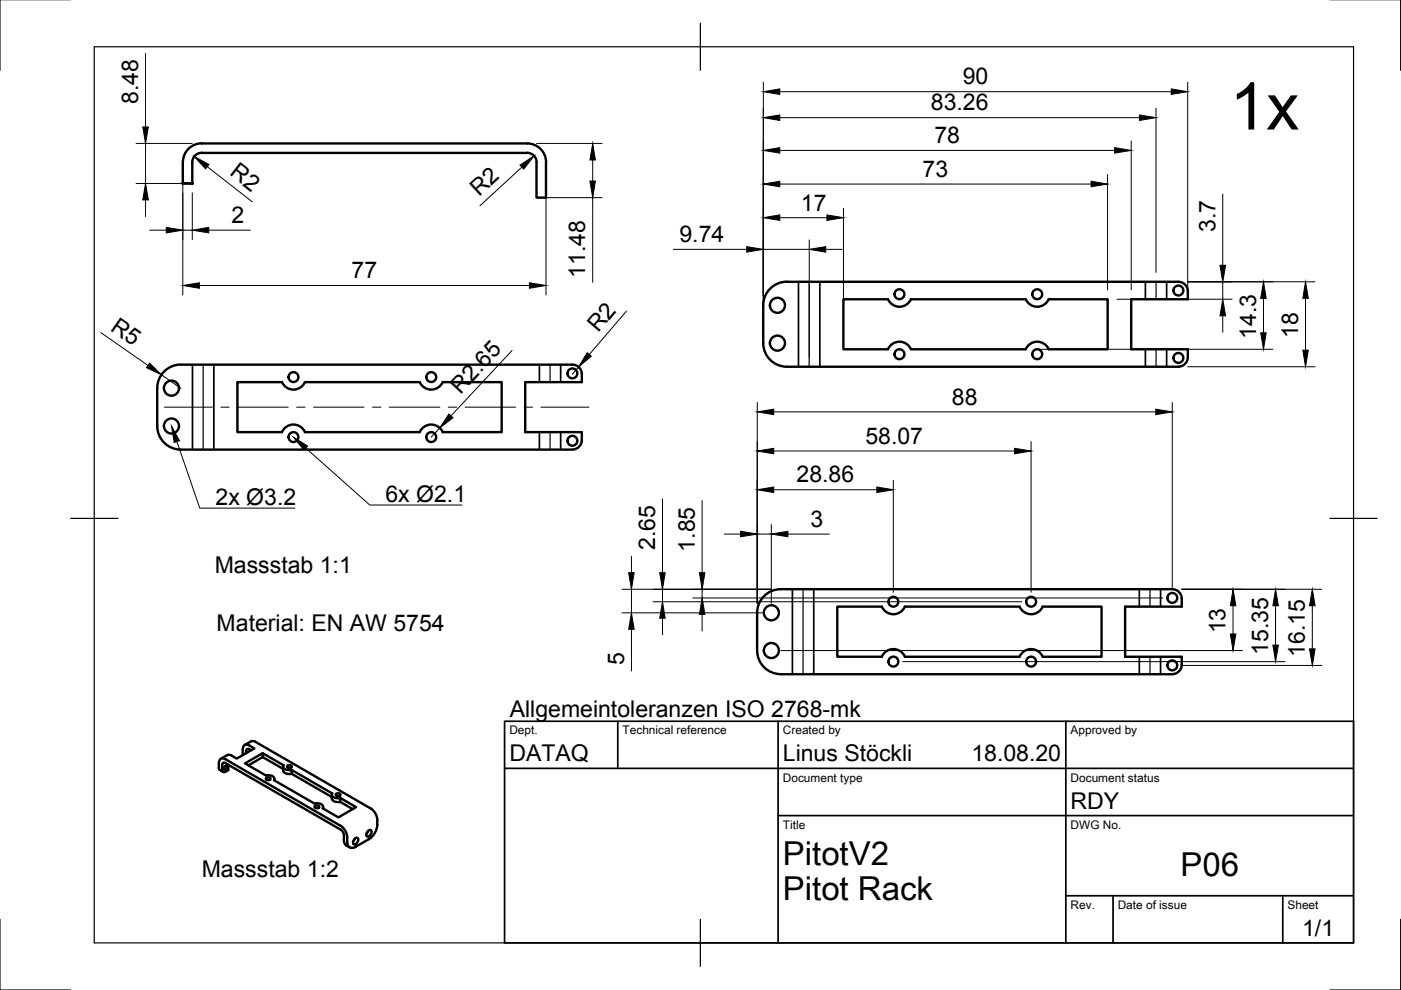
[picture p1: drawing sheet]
<svg xmlns="http://www.w3.org/2000/svg" width="297mm" height="210mm" viewBox="0 0 297 210" stroke-linecap="round" stroke-linejoin="round" font-family="sans-serif">
<!-- layer: Sichtbar -->
<g fill="none" stroke="#000" stroke-width=".51">
<path d="M42.8 30.4h69M42.8 32.4h69M42.8 30.4a4 4 0 0 0-4 4M42.8 32.4a2 2 0 0 0-2 2v4.5h-2v-4.5M111.8 30.4a4 4 0 0 1 4 4v7.5h-2.1l.1-7.5a2 2 0 0 0-2-2M249.8 59.7h-83a5 5 0 0 0-5 5v8.1a5 5 0 0 0 5 5h83M249.8 59.7a2 2 0 0 1 2 2.1v1.7h-12v10.6h12a3 3 0 0 1-.9 3.4l-1.1 .2M38.3 77.3h83M38.3 77.3a5 5 0 0 0-5 5v8a5 5 0 0 0 5 5h83M121.4 77.3a2 2 0 0 1 2 2M123.4 79.3v1.7h-12v10.6h12v1.7M178.8 63.5h9.5a2.67 2.67 0 0 0 2.4 1.5 2.67 2.67 0 0 0 2.4-1.6l24.4 .1a2.67 2.67 0 0 0 2.4 1.5 2.67 2.67 0 0 0 2.5-1.6l12.4 .1v10.6h-12.4a2.66 2.66 0 0 0-2.5-1.7 2.66 2.66 0 0 0-2.4 1.7h-24.4a2.64 2.64 0 0 0-2.4-1.7 2.64 2.64 0 0 0-2.4 1.7h-9.5z"/>
<path d="M59.8 81h-9.5v10.6h9.5M59.8 91.6a2.66 2.66 0 0 1 2.4-1.6 2.66 2.66 0 0 1 2.5 1.6M59.8 81a2.66 2.66 0 0 0 2.4 1.6 2.66 2.66 0 0 0 2.5-1.6M64.6 91.6h24.4M64.6 81h24.4M89 91.6a2.66 2.66 0 0 1 2.4-1.6 2.66 2.66 0 0 1 2.5 1.6M89 81a2.66 2.66 0 0 0 2.4 1.6 2.66 2.66 0 0 0 2.5-1.6M93.9 81h12.5v10.6h-12.5M123.4 93.3a2 2 0 0 1-2 2M216.2 128.6h-24.4a2.66 2.66 0 0 1-2.4 1.6 2.66 2.66 0 0 1-2.4-1.6h-9.5v10.6h9.5a2.66 2.66 0 0 1 2.4-1.6 2.66 2.66 0 0 1 2.4 1.6h24.4M216.2 139.2a2.66 2.66 0 0 1 2.4-1.6 2.66 2.66 0 0 1 2.5 1.6M216.2 128.6a2.66 2.66 0 0 0 2.4 1.6 2.66 2.66 0 0 0 2.5-1.6"/>
<path d="M221 128.6h12.6v10.6h-12.6M250.5 126.9a2 2 0 0 0-2-2h-83a5 5 0 0 0-5 5v8a5 5 0 0 0 5 5l83 .1a2.04 2.04 0 0 0 2-2.1v-1.7h-12v-10.6h12v-1.7M51.5 158.9v1.2M51.5 158.9a.86 .86 0 0 1 .4-.9 .86 .86 0 0 1 1 .1l1 .6-3.7 2.1a2.46 2.46 0 0 0-1.8-.8l-1.6 .9M52.9 158.9l.3 .2M52.9 158.9l-.3-.1-.4 .2v.7M53.2 157.2l-1.3 .8M53.2 157.2l.5-.1 .5 .2M54.2 157.3l24.4 14.1M55.7 159.7v.8M46.4 162.8l.1 .4 .8 .5M46.4 161.8v1"/>
<path d="M46.4 161.8a.86 .86 0 0 1 .4-.9 .86 .86 0 0 1 1 .1l24.4 14.1a3.3 3.3 0 0 1 1.4 3.4 1.09 1.09 0 0 0 .6 1.2 1.09 1.09 0 0 0 1.2-.1M47.6 162.6l.3-.2 .2 .2-.1 .5-.4 .2-.2-.3zM47.8 161.8l24.4 14.1a1.57 1.57 0 0 1 .7 1.2M47.8 161.8l-.3-.1-.3 .2-.1 1.3M48.4 162.2v1.1l-.9 .4-.3-.2-.1-.3M52.7 162.3l3-1.8 4.3 2.5M56.4 164.4h1.1a.7 .7 0 0 1 .6 1l8.6 5M56.5 164.9l.5-.1 .2 .1 .2 .3-.7 .2-.3-.2zM58.2 165.1v.4M60 162.5v.8a1.4 1.4 0 0 0 1.8 .8M61 162.3l.5-.1 .2 .1 .2 .3-.7 .2-.4-.2zM61.8 163.2h-1.1a.7 .7 0 0 1-.6-1l-4.4-2.5-3.8 2.2 4.5 2.5"/>
<path d="M66.7 170.4h1.1a.7 .7 0 0 1 .6 1l3.4 1.9 3.7-2.2-3.3-1.9v.8l2.6 1.5M66.8 170.9l.5-.1 .3 .1 .1 .3-.6 .2-.4-.2zM68.5 171.1v.3M70.4 168.5v.8a1.4 1.4 0 0 0 1.8 .7M70.4 168.2l-8.6-4.9v.8l8.6 4.9M70.5 168.2a.81 .81 0 0 0 .9 1h.8M71.3 168.3l.5-.1 .2 .1 .2 .3-.7 .2-.3-.2zM72.9 177.1a2.14 2.14 0 0 0 .5 2.2l.7 .4M75.2 177.9l.6-.3a.92 .92 0 0 1-.8 1.4 .79 .79 0 0 1 .2-1.1zM75.2 177.8l-.4 .6M78 176.2l.6-.2a.92 .92 0 0 1-.8 1.4 .79 .79 0 0 1 .2-1.2zM78.1 176.2l-.4 .6"/>
<path d="M78.6 171.4a4.1 4.1 0 0 1-.4 6.5l-2.8 1.6"/>
<circle cx="62.2" cy="80" r="1.05"/>
<circle cx="91.4" cy="80" r="1.05"/>
<circle cx="121.4" cy="79.2" r="1.05"/>
<circle cx="164.8" cy="72.8" r="1.6"/>
<circle cx="164.8" cy="64.7" r="1.6"/>
<circle cx="190.7" cy="62.4" r="1.05"/>
<circle cx="190.7" cy="75.1" r="1.05"/>
<circle cx="219.9" cy="62.4" r="1.05"/>
<circle cx="219.9" cy="75.1" r="1.05"/>
<circle cx="249.8" cy="75.9" r="1.05"/>
<circle cx="249.8" cy="61.6" r="1.05"/>
<circle cx="36.4" cy="90.3" r="1.6"/>
<circle cx="36.4" cy="82.3" r="1.6"/>
<circle cx="62.2" cy="92.7" r="1.05"/>
<circle cx="91.4" cy="92.7" r="1.05"/>
<circle cx="121.4" cy="93.5" r="1.05"/>
<circle cx="163.5" cy="129.9" r="1.6"/>
<circle cx="163.5" cy="137.9" r="1.6"/>
<circle cx="189.4" cy="127.6" r="1.05"/>
<circle cx="218.6" cy="127.6" r="1.05"/>
<circle cx="248.5" cy="126.8" r="1.05"/>
<circle cx="189.4" cy="140.3" r="1.05"/>
<circle cx="218.6" cy="140.3" r="1.05"/>
<circle cx="248.5" cy="141.1" r="1.05"/>
</g>
<g fill="#000" stroke="#000" stroke-width=".21">
<circle cx="38.8" cy="38.9" r=".24"/>
<circle cx="40.8" cy="38.9" r=".24"/>
</g>
<!-- layer: Mittellinien -->
<path d="M171.6 59.7v18.1M245.1 59.7v3.8M43.1 77.3v18M116.6 77.3v3.7M245.1 74.1v3.7M116.6 91.6v3.7M170.3 124.9v18.1M243.8 124.9v3.7M243.8 139.2v3.8" fill="none" stroke="#000" stroke-width=".25"/>
<!-- layer: Sichtbar schmal -->
<g fill="none" stroke="#000" stroke-width=".36">
<path d="M169.3 59.7v18.1M173.8 59.7v18.1M242.8 59.7v3.8M247.4 59.7v3.8M40.8 77.3v18M45.3 77.3v18M114.4 77.3v3.7M118.9 77.3v3.7M242.8 74.1v3.7M247.4 74.1v3.7M114.4 91.6v3.7M118.9 91.6v3.7"/>
<path d="M168 124.9v18.1M172.5 124.9v18.1M241.6 124.9v3.7M241.6 139.2v3.8M246.1 124.9v3.7M246.1 139.2v3.8"/>
</g>
<!-- layer: Border -->
<path d="M0 -.1v15M297 -.1v15M20 9.9h267v190h-267zM148.5 4.9v10M15 109.9h10M282 109.9h10M0 194.9v15h15M148.5 194.9v10M297 194.9v15h-15" fill="none" stroke="#000" stroke-width=".25"/>
<!-- layer: TitleBlock -->
<path d="M107 152.9h180v47h-180zM131 152.9v10M165 152.9v47M226 152.9v47M107 162.9h180M165 172.9h122M226 189.9h61M236 189.9v10M272 189.9v10" fill="none" stroke="#000" stroke-width=".36"/>
<!-- layer: Dimensions -->
<g fill="none" stroke="#000" stroke-width=".21">
<path d="M30.9 11.3v15.6M161.8 17.4v53.4M165.3 19.4h83M251.8 17.4v44.1M28.9 38.9h9.9M28.9 30.4h11.9M30.9 30.4v8.5M38.8 36.4v26.1M43.9 35.3l9.6 7.5M110.7 35.4l-9 8.2M113.7 30.4h14M115.8 36.4v26.1"/>
<path d="M125.7 33.9v4.5M165.3 24.9h76.3M165.3 31.9h71M165.3 39h66M234.8 37v24.5M239.8 29.9v31.6M245.1 23v34.8M30.9 42.4v3.5M31.7 48.8h3.6M38.8 48.8h2M40.8 40.9v9.9M44.3 48.8h8.8"/>
<path d="M115.8 41.9h11.9M125.7 41.9v18M142.7 52.9h15.6M161.8 52.9h9.8M165.3 46.2h10M171.6 50.9v24.8M175.1 52.9h3.5M178.8 44.1v28M251.8 59.7h27M259.2 41.1v15.2M259.2 59.7v3.8M21.4 70.5l10 7"/>
<path d="M34.2 79.5l4.2 2.8M42.3 60.5h69.9M108.6 74.3l-13 13.9M122.7 77.8l-1.4 1.5M132.8 66l-7.9 9.2M219.5 74.1h50.4M236.8 63.5h24.4M251.8 77.8h27M259.2 67v3.5M267.9 63.3v7.3M276.8 63.3v10.9M93.2 90.7l-1.8 2"/>
<path d="M160.5 85.3v42.6M164 95.6h51.1M164 87.3h81M218.6 93.6v32M248.5 85.3v39.6M133.9 117.9v3.5M140.5 105.8v15.6M148.9 106.1v15.3M153.5 113.2h3.5M160.5 113.2h3M163.5 111.2v16.7M164 103.8h21.9"/>
<path d="M167 113.2h8.8M189.4 101.8v23.8M131.9 124.9h31.6M131.9 129.9h29.6M133.9 124.9v5M133.9 133.4v8.9M138.5 127.6h78.1M140.5 124.9v2.7M140.5 131.1v3.5M146.9 126.8h99.6M148.9 124.9v1.9M148.9 130.3v3.5"/>
<path d="M165.5 137.9h97.9M250.5 124.9h29.7M261.4 128.4v6M270.4 128.4v8.4M278.2 128.4v9.2M191.4 140.3h81.1M250.5 141.1h29.7"/>
</g>
<g fill="#000" stroke="#000" stroke-width=".21">
<path d="M161.8 19.4l3.5-.5v1.1zM248.3 18.9l3.5 .5-3.5 .6zM30.3 26.9h1.2l-.6 3.5zM41.2 33.2l3.1 1.7-.7 .9zM110.3 35l2.9-1.9-2.2 2.8zM125.7 30.4l.5 3.5h-1.1zM125.1 38.4h1.1l-.5 3.5zM161.8 24.9l3.5-.5v1.1zM161.8 31.9l3.5-.6v1.2zM161.8 39l3.5-.6v1.2zM231.3 38.4l3.5 .6-3.5 .6zM236.3 31.3l3.5 .6-3.5 .6z"/>
<path d="M241.6 24.4l3.5 .5-3.5 .6zM30.9 38.9l.6 3.5h-1.2zM35.3 48.2l3.5 .6-3.5 .6zM38.8 60.5l3.5-.5v1.1zM40.8 48.8l3.5-.6v1.2zM112.2 60l3.6 .5-3.6 .6zM158.3 52.3l3.5 .6-3.5 .6zM161.8 46.2l3.5-.6v1.1zM171.6 52.9l3.5-.6v1.2zM175.3 45.6l3.5 .6-3.5 .5zM258.7 56.3h1.1l-.6 3.4zM31.7 77l2.5 2.5-3.1-1.6z"/>
<path d="M124.5 74.8l.9 .7-2.7 2.3zM259.2 63.5l.6 3.5h-1.1zM267.9 59.7l.6 3.6h-1.2zM267.3 70.6h1.2l-.6 3.5zM276.2 74.2h1.2l-.6 3.6zM276.8 59.7l.6 3.6h-1.2zM95.2 87.8l.9 .8-2.9 2.1zM160.5 95.6l3.5-.5v1.1zM160.5 87.3l3.5-.5v1.1zM215.1 95.1l3.5 .5-3.5 .6zM245 86.8l3.5 .5-3.5 .6zM157 112.6l3.5 .6-3.5 .6z"/>
<path d="M160.5 103.8l3.5-.5v1.1zM163.5 113.2l3.5-.6v1.2zM185.9 103.3l3.5 .5-3.5 .6zM133.3 121.4h1.2l-.6 3.5zM133.9 129.9l.6 3.5h-1.2zM140.5 127.6l.5 3.5h-1.1zM139.9 121.4h1.1l-.5 3.5zM148.9 126.8l.6 3.5h-1.2zM148.3 121.4h1.2l-.6 3.5zM260.9 134.4h1.1l-.6 3.5zM261.4 124.9l.6 3.5h-1.1zM269.9 136.8h1.1l-.6 3.5z"/>
<path d="M270.4 124.9l.6 3.5h-1.1zM278.2 124.9l.6 3.5h-1.2zM277.6 137.6h1.2l-.6 3.5z"/>
</g>
<!-- layer: Annotations -->
<path d="M36.4 90.3l1.7 3.1-1.2 .4zM62.2 92.7l3 1.9-.7 .8z" fill="#000" stroke="#000" stroke-width=".21"/>
<path d="M37.5 93.6l4.9 14.1h20.2M64.8 95l13.6 12.1h19.5" fill="none" stroke="#000" stroke-width=".21"/>
<!-- layer: Center Lines -->
<path d="M34.9 86.3h10.1M46.8 86.3h1.8M50.4 86.3h10.7M62.9 86.3h1.8M66.5 86.3h10.7M79 86.3h1.8M82.5 86.3h10.8M95 86.3h1.8M98.6 86.3h10.7M111.1 86.3h1.8M114.7 86.3h10.2" fill="none" stroke="#000" stroke-width=".21"/>
<text font-size="14" x="260.7" y="27.5">1x</text>
<g font-size="7">
<text x="166" y="183.4">PitotV2</text>
<text x="250.3" y="185.8">P06</text>
<text x="166" y="190.9">Pitot Rack</text>
</g>
<g font-size="4.9">
<text x="204.1" y="17.9">90</text>
<text x="29.3" y="22.1" transform="rotate(-90 29.3 22.1)">8.48</text>
<text x="197.4" y="23.4">83.26</text>
<text x="198.1" y="30.3">78</text>
<text x="48.5" y="37" transform="rotate(38 48.5 37)">R2</text>
<text x="101.6" y="41.8" transform="rotate(-43 101.6 41.8)">R2</text>
<text x="195.6" y="37.5">73</text>
<text x="49.1" y="47.3">2</text>
<text x="169.8" y="44.7">17</text>
<text x="144.1" y="51.3">9.74</text>
<text x="257.7" y="49.2" transform="rotate(-90 257.7 49.2)">3.7</text>
<text x="74.5" y="59">77</text>
<text x="124.1" y="58.9" transform="rotate(-90 124.1 58.9)">11.48</text>
<text x="23.2" y="69.9" transform="rotate(35 23.2 69.9)">R5</text>
<text x="126.8" y="70.7" transform="rotate(-49 126.8 70.7)">R2</text>
<text x="266.3" y="71.8" transform="rotate(-90 266.3 71.8)">14.3</text>
<text x="275.3" y="71.6" transform="rotate(-90 275.3 71.6)">18</text>
<text x="97.6" y="83.7" transform="rotate(-47 97.6 83.7)">R2.65</text>
<text x="201.8" y="85.8">88</text>
<text x="183.5" y="94.1">58.07</text>
<text x="45.7" y="107">2x Ø3.2</text>
<text x="81.7" y="106.4">6x Ø2.1</text>
<text x="168.9" y="102.3">28.86</text>
<text x="171.8" y="111.7">3</text>
<text x="138.9" y="116.6" transform="rotate(-90 138.9 116.6)">2.65</text>
<text x="147.3" y="117" transform="rotate(-90 147.3 117)">1.85</text>
<text x="45.5" y="121.5">Massstab 1:1</text>
<text x="45.9" y="133.8">Material: EN AW 5754</text>
<text x="259.9" y="134.3" transform="rotate(-90 259.9 134.3)">13</text>
<text x="132.3" y="141" transform="rotate(-90 132.3 141)">5</text>
<text x="268.9" y="138.9" transform="rotate(-90 268.9 138.9)">15.35</text>
<text x="276.7" y="139.3" transform="rotate(-90 276.7 139.3)">16.15</text>
<text x="108.1" y="152.1">Allgemeintoleranzen ISO 2768-mk</text>
<text x="108" y="161.4">DATAQ</text>
<text x="166" y="161.4">Linus Stöckli</text>
<text x="206" y="161.4">18.08.20</text>
<text x="227" y="171.4">RDY</text>
<text x="42.8" y="186">Massstab 1:2</text>
<text x="276.1" y="198.5">1/1</text>
</g>
<g font-size="2.5">
<text x="108" y="155.7">Dept.</text>
<text x="132" y="155.7">Technical reference</text>
<text x="166" y="155.7">Created by</text>
<text x="227" y="155.7">Approved by</text>
<text x="166" y="165.7">Document type</text>
<text x="227" y="165.7">Document status</text>
<text x="166" y="175.7">Title</text>
<text x="227" y="175.7">DWG No.</text>
<text x="227" y="192.7">Rev.</text>
<text x="237" y="192.7">Date of issue</text>
<text x="273" y="192.7">Sheet</text>
</g>
</svg>
